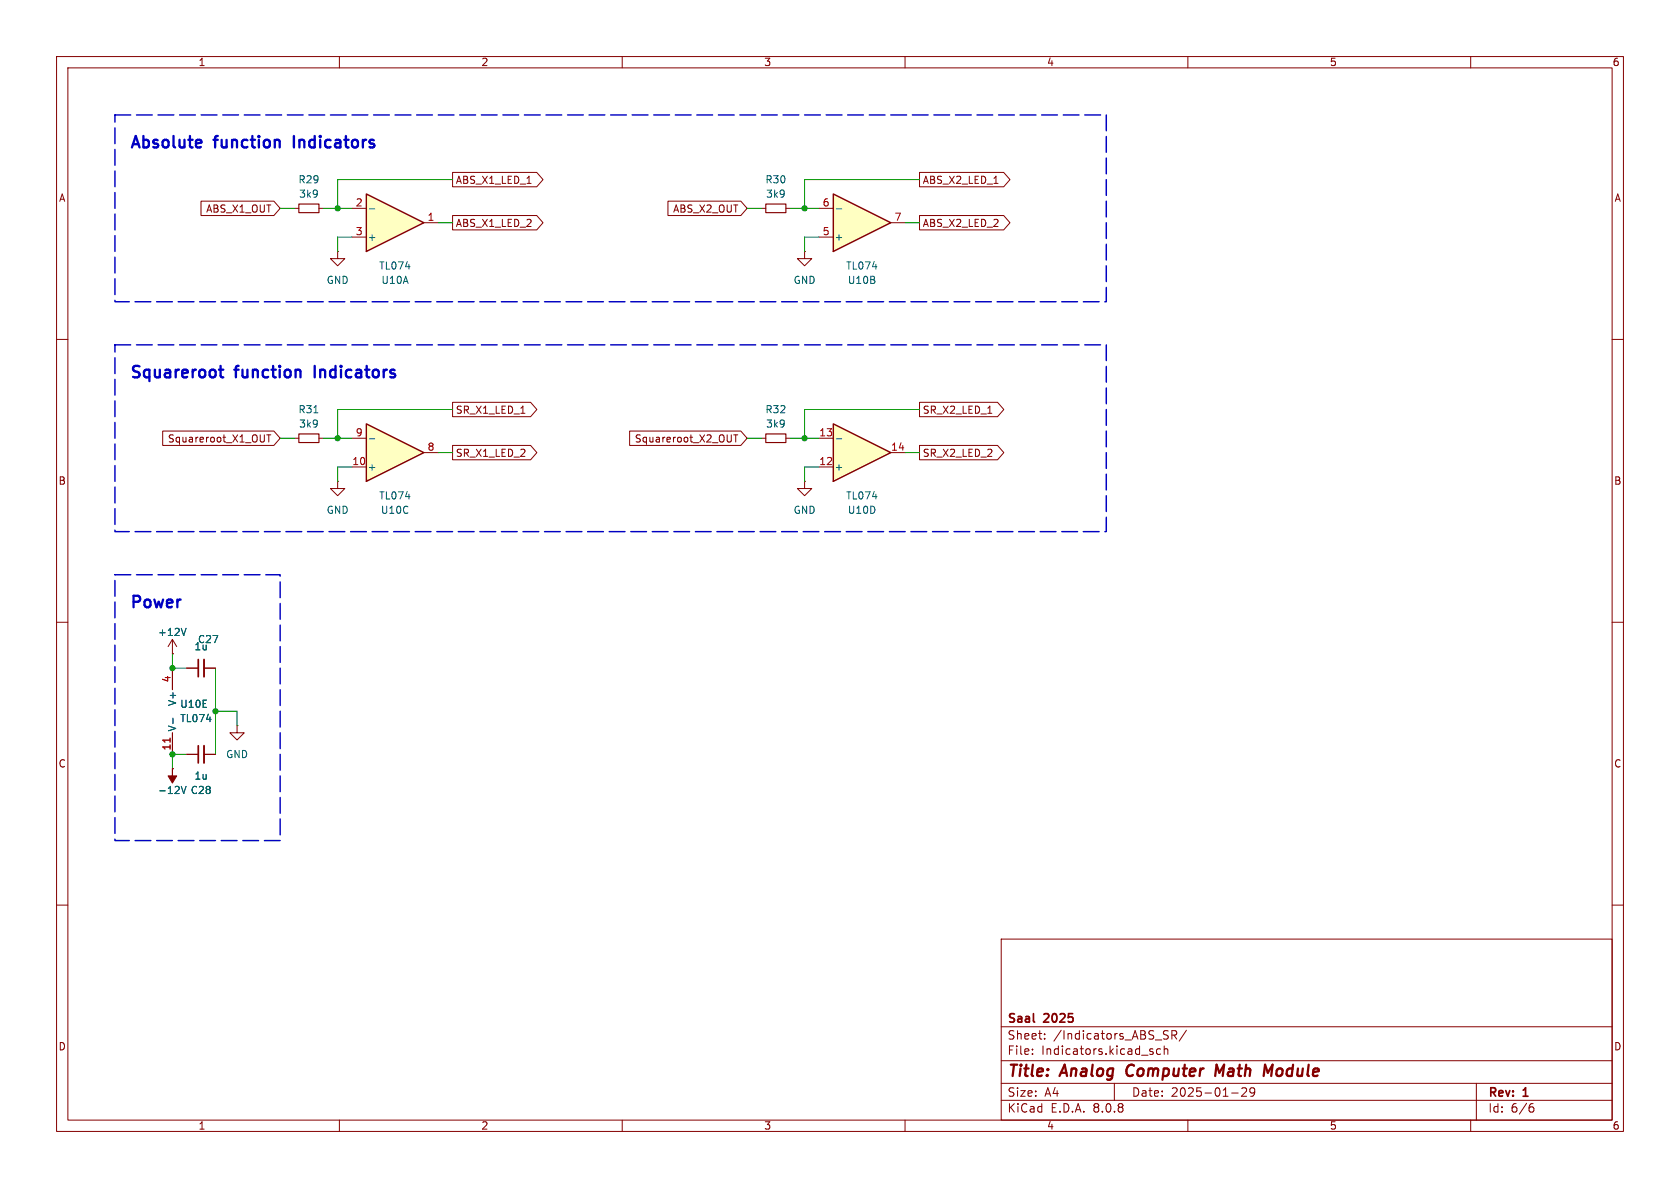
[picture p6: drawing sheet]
<svg xmlns="http://www.w3.org/2000/svg" width="297mm" height="210mm" viewBox="0 0 297 210" stroke-linecap="round" stroke-linejoin="round" font-family="sans-serif">
<g fill="none" stroke="#840000" stroke-width=".18">
<path d="M10 10h277v190h-277zM12 12h273v186h-273zM60 10v2M110 10v2M160 10v2M210 10v2M260 10v2M52.1 36.8h.7M56.4 36.8h.7M10 60h2M285 60h2M10 110h2"/>
<path d="M285 110h2M10 160h2M177 166h108v32h-108zM285 160h2M60 198v2M110 198v2M160 198v2M177 194.5h108M177 191.5h108M177 187.5h108M177 181.5h108M182.5 186.3v.1"/>
<path d="M182.5 185.5v.1M184.7 183.6v.1M184.7 182.8v.1M197 191.5v3M203.5 185.9l.3 .1 .1 .2-.2 .2h-.3M203.5 185.4l.3 .1M205.2 185.5l-.5-.1-.2 .3v.4l.1 .2h.6M205.8 185.5l.2-.1 .4 .1 .1 .9M205.8 184.9v1.5M207.2 183l.7-.1 .1-.2v-.4l-.3-.1h-.5v1.5M207.5 183l.5 .7M209.7 182.1l-1.2 2"/>
<path d="M210 198v2M217.7 193.2h1.2M219.5 192.4l.6-.1 .2 .1 .1 .3-.9 1.1h.9M221.8 192.9l-.3 .3h-.3l-.2-.3 .1-.5 .4-.1 .2 .1a.99 .99 0 0 1-.3 1.4h-.3M260 198v2M261 191.5v6.5M270.6 195.7h.4l.2 .3-.1 .5-.5 .1M271 195.1l-.4 .1"/>
</g>
<path d="M199.4 188.5a1.27 1.27 0 0 0 0 1.6M216.4 188.2l-.8 1.4-.5-1.4-.3 2M223.6 188.2l.5 1.4 .9-1.4-.3 2" fill="none" stroke="#840000" stroke-width=".4"/>
<path d="M182.8 180.6l.1 .1" fill="none" stroke="#840000" stroke-width=".3"/>
<path d="M52.8 36.1h3.6v1.5h-3.6z" fill="none" stroke="#840000" stroke-width=".2"/>
<path d="M147.3 34.3l10.2 5.1-10.2 5.1z" fill="#ffffc2"/>
<path d="M147.3 34.3l10.2 5.1-10.2 5.1z" fill="none" stroke="#840000" stroke-width=".25"/>
<path d="M144.8 36.8h2.5M157.5 39.4h2.5M144.8 41.9h2.5M59.7 85.1v1.3h1.3l-1.3 1.2-1.3-1.2h1.3M59.7 85.1h.1" fill="none" stroke="#840000" stroke-width=".18"/>
<path d="M147.8 36.9h1" fill="none" stroke="#006464" stroke-width=".18"/>
<path d="M64.8 74.9l10.1 5.1-10.1 5.1z" fill="#ffffc2"/>
<path d="M64.8 74.9l10.1 5.1-10.1 5.1z" fill="none" stroke="#840000" stroke-width=".25"/>
<path d="M62.2 77.5h2.6M62.2 82.6h2.6M74.9 80h2.6M30.5 115.6h.1M30.5 113l-.8 1.3M30.5 113v2.6M30.5 113l.7 1.3M33 118.1h2.1M36.1 118.1h2M30.5 135.9h.1M41.9 128.3v1.2h1.3l-1.3 1.3-1.3-1.3h1.3M41.9 128.3h.1" fill="none" stroke="#840000" stroke-width=".18"/>
<path d="M65.3 77.6h1M32.9 111.1l-.4 1.2M32.1 139l.4 1.3 .4-1.3" fill="none" stroke="#006464" stroke-width=".18"/>
<path d="M36.1 116.6v3" fill="none" stroke="#840000" stroke-width=".33"/>
<path d="M35.1 116.6v3" fill="none" stroke="#840000" stroke-width=".3"/>
<path d="M30.5 135.9v1.3h.7l-.7 1.2-.8-1.2h.8z" fill="#840000" stroke="#840000" stroke-width=".18"/>
<path d="M147.3 74.9l10.2 5.1-10.2 5.1z" fill="#ffffc2"/>
<path d="M147.3 74.9l10.2 5.1-10.2 5.1z" fill="none" stroke="#840000" stroke-width=".25"/>
<path d="M134.6 36.8h.8M138.9 36.8h.8M59.7 44.5v1.2h1.3l-1.3 1.3-1.3-1.3h1.3M59.7 44.5h.1M144.8 77.5h2.5M142.2 85.1v1.3h1.3l-1.3 1.2-1.2-1.2h1.2M142.2 85.1h.1M144.8 82.6h2.5M157.5 80h2.5" fill="none" stroke="#840000" stroke-width=".18"/>
<path d="M147.8 77.6h1" fill="none" stroke="#006464" stroke-width=".18"/>
<path d="M135.4 36.1h3.5v1.5h-3.5z" fill="none" stroke="#840000" stroke-width=".2"/>
<path d="M64.8 34.3l10.1 5.1-10.1 5.1z" fill="#ffffc2"/>
<path d="M64.8 34.3l10.1 5.1-10.1 5.1z" fill="none" stroke="#840000" stroke-width=".25"/>
<g fill="none" stroke="#840000" stroke-width=".18">
<path d="M35.5 35.6h12.9l1.1 1.2-1.1 1.3h-12.9zM62.2 36.8h2.6M74.9 39.4h2.6M80 38.1h14.9l1.1 1.3-1.1 1.2h-14.9zM80 30.5h14.9l1.1 1.3-1.1 1.2h-14.9zM93.2 32.4h.7M118.1 35.6h12.9l1.1 1.2-1.1 1.3h-12.9zM162.6 38.1h14.8l1.2 1.3-1.2 1.2h-14.8zM162.6 30.5h14.8l1.2 1.3-1.2 1.2h-14.8zM175.7 32.4h.7M62.2 41.9h2.6M142.2 44.5v1.2h1.3l-1.3 1.3-1.2-1.3h1.2"/>
<path d="M142.2 44.5h.1M28.8 76.2h19.6l1.1 1.3-1.1 1.2h-19.6zM47.2 76.9h.7M47.5 76.9v1.2M52.1 77.5h.7M56.4 77.5h.7M80 78.7h13.8l1.1 1.3-1.1 1.3h-13.8zM80 71.1h13.8l1.1 1.3-1.1 1.3h-13.8zM92.1 73.1h.7M111.3 76.2h19.7l1.1 1.3-1.1 1.2h-19.7zM129.7 76.9h.7M130.1 76.9v1.2"/>
<path d="M134.6 77.5h.8M138.9 77.5h.8M162.6 71.1h13.8l1.1 1.3-1.1 1.3h-13.8zM162.6 78.7h13.8l1.1 1.3-1.1 1.3h-13.8zM174.6 73.1h.8M30.5 115.6h.1M30.5 118.1v3.8M33 118.1h2.1M36.1 118.1h2M30.5 135.9h.1M30.5 129.5v3.9M33 133.4h2.1"/>
<path d="M36.1 133.4h2"/>
</g>
<path d="M65.3 36.9h1M55.5 73h.7M32.9 111.1l-.4 1.2M30.6 127v.9M32.1 139l.4 1.3 .4-1.3" fill="none" stroke="#006464" stroke-width=".18"/>
<path d="M30.1 130.5v.7" fill="none" stroke="#a90000" stroke-width=".18"/>
<path d="M52.8 76.7h3.6v1.5h-3.6zM135.4 76.7h3.5v1.5h-3.5z" fill="none" stroke="#840000" stroke-width=".2"/>
<path d="M36.1 131.8v3.1" fill="none" stroke="#840000" stroke-width=".33"/>
<path d="M35.1 131.8v3.1" fill="none" stroke="#840000" stroke-width=".3"/>
<path d="M52 24v2.1M38.7 65.4h.8M39 64.7v1.7l.1 .2 .4 .1M55.6 64.7v2" fill="none" stroke="#0000c2" stroke-width=".41"/>
<path d="M20.3 20.3h175.3v33h-175.3zM20.3 61h175.3v33h-175.3zM20.3 101.6h29.2v47h-29.2z" fill="none" stroke="#0000c2" stroke-width=".25" stroke-dasharray="2.8 1"/>
<g fill="none" stroke="#009600" stroke-width=".18">
<path d="M49.5 36.8h2.6M57.1 36.8h5.1M77.5 39.4h2.5M80 31.8h-20.3v5M132.1 36.8h2.5M139.7 36.8h5.1M160 39.4h2.6M162.6 31.8h-20.4v5M62.2 41.9h-2.5v2.6M144.8 41.9h-2.6v2.6M49.5 77.5h2.6M57.1 77.5h5.1"/>
<path d="M80 72.4h-20.3v5.1M132.1 77.5h2.5M139.7 77.5h5.1M162.6 72.4h-20.4v5.1M62.2 82.6h-2.5v2.5M77.5 80h2.5M144.8 82.6h-2.6v2.5M160 80h2.6M30.5 115.6v2.5h2.5M38.1 118.1v15.3M33 133.4h-2.5v2.5M38.1 125.7h3.8v2.6"/>
</g>
<g fill="#009600" stroke="#009600" stroke-width=".18">
<circle cx="59.7" cy="36.8" r=".46"/>
<circle cx="142.2" cy="77.5" r=".46"/>
<circle cx="142.2" cy="36.8" r=".46"/>
<circle cx="59.7" cy="77.5" r=".46"/>
<circle cx="30.5" cy="118.1" r=".46"/>
<circle cx="38.1" cy="125.7" r=".46"/>
<circle cx="30.5" cy="133.4" r=".46"/>
</g>
<g font-size="2.8" fill="#0000c2">
<text x="22.9" y="26.8">Absolute</text>
<text x="38.1" y="26.8">function</text>
<text x="52.8" y="26.8">Indicators</text>
<text x="22.9" y="67.4">Squareroot</text>
<text x="41.8" y="67.4">function</text>
<text x="56.5" y="67.4">Indicators</text>
<text x="22.9" y="108.1">Power</text>
</g>
<g font-size="2.8" fill="#840000">
<text x="178" y="190.9">Title:</text>
<text x="187.7" y="190.9">Analog</text>
<text x="200" y="190.9">Computer</text>
<text x="216.5" y="190.9">Math</text>
<text x="225.9" y="190.9">Module</text>
</g>
<g font-size="2.1" fill="#840000">
<text x="178" y="184">Sheet:</text>
<text x="178" y="181.2">Saal</text>
<text x="184.7" y="181.2">2025</text>
<text x="186.2" y="184">/Indicators_ABS_SR/</text>
<text x="178" y="186.7">File:</text>
<text x="184.1" y="186.7">Indicators.kicad_sch</text>
<text x="178" y="196.9">KiCad</text>
<text x="178" y="194.1">Size:</text>
<text x="184.7" y="194.1">A4</text>
<text x="185.7" y="196.9">E.D.A.</text>
<text x="193.3" y="196.9">8.0.8</text>
<text x="200" y="194.1">Date:</text>
<text x="207" y="194.1">2025-01-29</text>
<text x="263" y="194.3">Rev:</text>
<text x="263" y="196.9">Id:</text>
<text x="267.1" y="196.9">6/6</text>
<text x="269.4" y="194.3">1</text>
</g>
<g font-size="1.8" fill="#840000">
<text x="35" y="11.9">1</text>
<text x="85" y="11.9">2</text>
<text x="135" y="11.9">3</text>
<text x="185" y="11.9">4</text>
<text x="235" y="11.9">5</text>
<text x="285" y="11.9">6</text>
<text x="10.3" y="35.9">A</text>
<text x="80.5" y="32.7">ABS_X1_LED_1</text>
<text x="163" y="32.7">ABS_X2_LED_1</text>
<text x="285.3" y="35.9">A</text>
<text x="36.3" y="37.8">ABS_X1_OUT</text>
<text x="80.5" y="40.3">ABS_X1_LED_2</text>
<text x="118.9" y="37.8">ABS_X2_OUT</text>
<text x="163" y="40.3">ABS_X2_LED_2</text>
<text x="80.5" y="73.3">SR_X1_LED_1</text>
<text x="163" y="73.3">SR_X2_LED_1</text>
<text x="29.6" y="78.4">Squareroot_X1_OUT</text>
<text x="80.5" y="81">SR_X1_LED_2</text>
<text x="112.1" y="78.4">Squareroot_X2_OUT</text>
<text x="163" y="81">SR_X2_LED_2</text>
<text x="10.3" y="85.9">B</text>
<text x="285.3" y="85.9">B</text>
<text x="10.3" y="135.9">C</text>
<text x="285.3" y="135.9">C</text>
<text x="10.3" y="185.9">D</text>
<text x="285.3" y="185.9">D</text>
<text x="35" y="199.9">1</text>
<text x="85" y="199.9">2</text>
<text x="135" y="199.9">3</text>
<text x="185" y="199.9">4</text>
<text x="235" y="199.9">5</text>
<text x="285" y="199.9">6</text>
</g>
<g font-size="1.8" fill="#006464">
<text x="52.7" y="32.6">R29</text>
<text x="52.8" y="35.2">3k9</text>
<text x="135.2" y="32.6">R30</text>
<text x="135.3" y="35.2">3k9</text>
<text x="64.9" y="42.8">+</text>
<text x="66.9" y="47.9">TL074</text>
<text x="147.4" y="42.8">+</text>
<text x="149.5" y="47.9">TL074</text>
<text x="57.7" y="50.4">GND</text>
<text x="67.3" y="50.4">U10A</text>
<text x="140.2" y="50.4">GND</text>
<text x="149.8" y="50.4">U10B</text>
<text x="52.7" y="73.3">R31</text>
<text x="52.8" y="75.8">3k9</text>
<text x="135.2" y="73.3">R32</text>
<text x="135.3" y="75.8">3k9</text>
<text x="64.9" y="83.4">+</text>
<text x="147.4" y="83.4">+</text>
<text x="66.9" y="88.5">TL074</text>
<text x="149.5" y="88.5">TL074</text>
<text x="57.7" y="91">GND</text>
<text x="67.2" y="91">U10C</text>
<text x="140.2" y="91">GND</text>
<text x="149.8" y="91">U10D</text>
<text x="27.8" y="112.6">+12V</text>
<text x="34.9" y="113.9">C27</text>
<text x="34.3" y="115.2">1u</text>
<text x="31.3" y="124.9" transform="rotate(-90 31.3 124.9)">V+</text>
<text x="31.8" y="125.3">U10E</text>
<text x="31.3" y="129.4" transform="rotate(-90 31.3 129.4)">V-</text>
<text x="31.8" y="127.9">TL074</text>
<text x="39.9" y="134.2">GND</text>
<text x="27.8" y="140.6">-12V</text>
<text x="33.6" y="140.6">C28</text>
<text x="34.3" y="138">1u</text>
</g>
<g font-size="1.8" fill="#a90000">
<text x="62.8" y="36.6">2</text>
<text x="62.8" y="41.7">3</text>
<text x="75.5" y="39.1">1</text>
<text x="145.3" y="41.7">5</text>
<text x="145.3" y="36.6">6</text>
<text x="158" y="39.1">7</text>
<text x="62.8" y="77.2">9</text>
<text x="144.7" y="77.2">13</text>
<text x="62.2" y="82.3">10</text>
<text x="75.5" y="79.8">8</text>
<text x="144.7" y="82.3">12</text>
<text x="157.4" y="79.8">14</text>
<text x="30.2" y="120.7" transform="rotate(-90 30.2 120.7)">4</text>
<text x="30.2" y="132.8" transform="rotate(-90 30.2 132.8)">11</text>
</g>
</svg>
